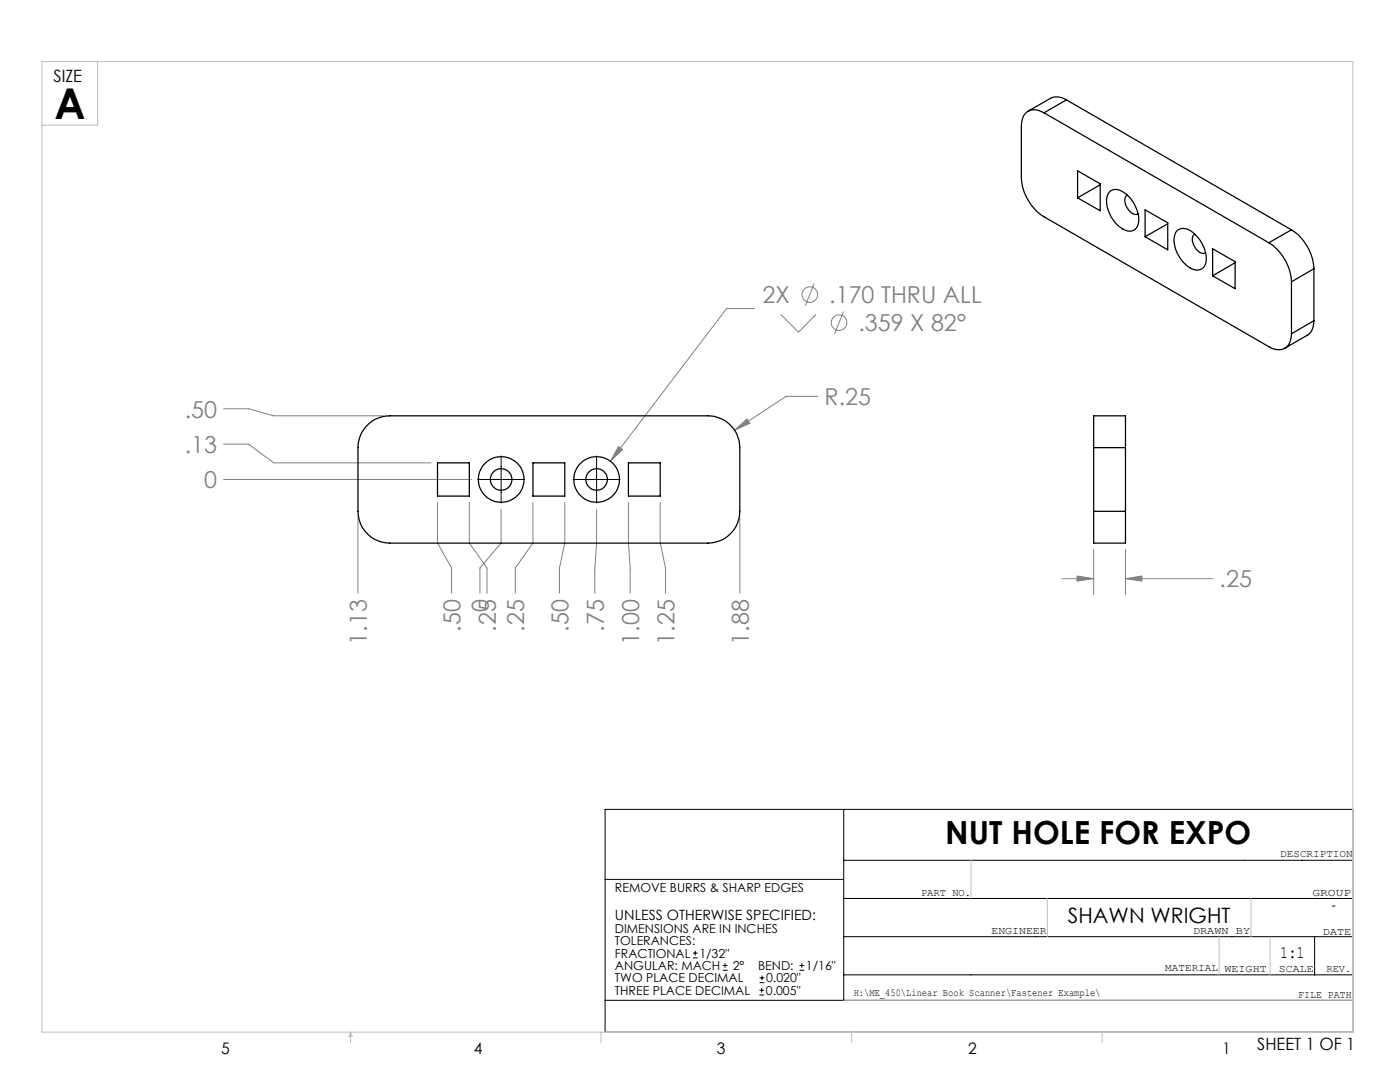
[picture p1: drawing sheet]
<svg xmlns="http://www.w3.org/2000/svg" width="279mm" height="216mm" viewBox="0 0 279 216" stroke-linecap="round" stroke-linejoin="round" font-family="sans-serif">
<g fill="none" stroke="#808080" stroke-width=".2">
<path d="M162.5 56.6l-1.8 4.4M150.6 61.6h-5.6l-23.2 30.4M155.8 62.7l3.5 3.6 3.6-3.6M163.2 79.1h-6.3l-10.3 6.7M168.3 62.2l-1.8 4.4M44.6 95.7h49.5M44.6 88.6h5l5 3.8h31.4M44.6 81.6h5l5 1.4h21.9M123.4 89.1l.8 .6-2.4 2.3zM146.6 85.8l2.5-2.2 .5 .9zM71.4 103.3v15.1M87.3 100.3v8l2.8 5v5.1"/>
<path d="M93.7 100.3v8l3.5 5v5.1M100 101.6v6.7l-4.2 5v5.1M106.4 100.3v8l-3.6 5v5.1M112.7 100.3v8l-1 5v5.1M119.1 101.6v6.7l-.4 5v5.1M125.4 100.3v8l.4 5v5.1M131.8 100.3v8l1 5v5.1M147.6 103.3v15.1M211.9 115.5h6.4M214.9 114.9l3.4 .6-3.4 .5zM218.3 109.6v9M224.6 115.5l3.3-.6v1.1z"/>
<path d="M224.6 109.6v9M224.6 115.5h17.5"/>
<circle cx="161.6" cy="58.8" r="1.56"/>
<circle cx="167.5" cy="64.4" r="1.56"/>
</g>
<g fill="none" stroke="#000" stroke-width=".2">
<path d="M95.3 95.7h9.4M100 91v9.4M114.4 95.7h9.4M119.1 91v9.4M120.8 161.5h149.2v44.5h-149.2zM120.8 175.5h47.6M168.4 179.3h101.6M168.4 161.5v38.1M168.4 171.7h101.6M120.8 199.6h149.2M138.3 191.1h.9M138.3 190.2h.9"/>
<path d="M138.7 189.7v.9M144.3 193.6h.9M144.3 192.7h.9M144.7 192.2v.9M151.6 198.5h.9M151.6 197.6h.9M151.6 196.1h.9M151.6 195.1h.9M152 197.1v.9M152.1 194.7v.9M159.6 193.6h.9M159.6 192.7h.9"/>
<path d="M160 192.2v.9M168.4 186.9h101.6M168.4 194.5h101.6M262.4 186.9v7.6"/>
</g>
<g fill="none" stroke="#c0c0c0" stroke-width=".2">
<path d="M8.4 12.3h261.6v193.7h-261.6zM19.5 12.3v12.7h-11.1M193.8 171.7v7.6M209 179.3v7.6M249.7 179.3v7.6M168.4 199.6h101.6M243.3 186.9v7.6M253.5 186.9v7.6M70 206v2.1M70 206l.3 .8h-.7zM119.9 206v2.1M170 206v2.1"/>
<path d="M220 206v2.1"/>
</g>
<path d="M146.6 85.8l3-1.3-.5-.9zM123.4 89.1l-1.6 2.9 2.4-2.3zM224.6 115.5l3.3-.6v1.1zM214.9 114.9l3.4 .6-3.4 .5z" fill="#808080"/>
<g fill="none" stroke="#000" stroke-width=".25">
<path d="M212.8 19.9a3.2 3.2 0 0 0-3.1-.3l-4.5 2.6M212.8 19.9l-4.4 2.6M212.8 19.9l44.9 26M208.4 22.5a2.82 2.82 0 0 0-4 .5l-.4 .7-.2 1.4v10.4a10 10 0 0 0 4.6 7.8l44.8 25.9a2.66 2.66 0 0 0 4.3-1.2l.2-1.4M208.4 22.5l44.8 25.9M215.1 34.1l4.5 2.6v5.4l-4.5-2.6zM219.6 36.9l-4.5 2.6M221.5 38.2a2.48 2.48 0 0 1 3.3 .5 6.9 6.9 0 0 1 2.4 5.9 1.88 1.88 0 0 1-3.2 1.1 6.9 6.9 0 0 1-3.1-6.4l.3-.6zM225 38.9a1.54 1.54 0 0 0-.3 2.2 2.36 2.36 0 0 0 2.2 1.7l.2-.1M228.5 41.9l4.5 2.5v5.4l-4.5-2.6zM233 44.7l-4.5 2.5M234.8 46.2a2.33 2.33 0 0 1 3.4 .3 6.5 6.5 0 0 1 2.4 6.2 2.03 2.03 0 0 1-3.4 .5 6.8 6.8 0 0 1-2.8-6.1z"/>
<path d="M238.4 46.7a1.74 1.74 0 0 0 0 2.4 1.83 1.83 0 0 0 2.2 1.3M242 49.6l4.5 2.6v5.4l-4.5-2.6zM246.5 52.4l-4.5 2.6M253.2 48.4a10 10 0 0 1 4.5 7.8M257.7 45.9a9.9 9.9 0 0 1 4.5 7.7M257.7 56.2v10.4M257.7 45.9l-4.5 2.5M262.2 53.6l-4.5 2.6M262.2 53.6v10.4M262.2 64a3.2 3.2 0 0 1-1.3 2.9l-4.5 2.6M262.2 64l-4.5 2.6M73.3 84.8a6.4 6.4 0 0 1 4.5-1.8h63.5a6.4 6.4 0 0 1 6.3 6.3v12.7a6.4 6.4 0 0 1-6.3 6.4h-63.5a6.4 6.4 0 0 1-6.4-6.4v-12.7a6.4 6.4 0 0 1 1.9-4.5z"/>
<path d="M87.3 92.4h6.4v6.6h-6.4zM106.4 92.4h6.3v6.6h-6.3zM125.4 92.4h6.4v6.6h-6.4zM218.3 89.3v-6.3h6.3v6.3M218.3 89.3h6.3M218.3 89.3v12.7M224.6 89.3v12.7M218.3 102v6.4h6.3v-6.4M218.3 102h6.3"/>
<circle cx="100" cy="95.7" r="2.15"/>
<circle cx="100" cy="95.7" r="4.6"/>
<circle cx="119.1" cy="95.7" r="2.15"/>
<circle cx="119.1" cy="95.7" r="4.6"/>
</g>
<text font-size="8.5" x="10.9" y="23.8">A</text>
<text font-size="6.3" x="188.7" y="168.4">NUT HOLE FOR EXPO</text>
<g font-size="4.7" fill="#808080">
<text x="152.2" y="60.5">2X</text>
<text x="165.5" y="60.5">.170 THRU ALL</text>
<text x="171.3" y="66.1">.359 X 82°</text>
<text x="36.9" y="83.3">.50</text>
<text x="164.5" y="80.8">R.25</text>
<text x="36.9" y="90.4">.13</text>
<text x="40.8" y="97.4">0</text>
<text x="243.4" y="117.2">.25</text>
<text x="97.6" y="122.2" transform="rotate(-90 97.6 122.2)">0</text>
<text x="73.2" y="128.7" transform="rotate(-90 73.2 128.7)">1.13</text>
<text x="91.9" y="126.1" transform="rotate(-90 91.9 126.1)">.50</text>
<text x="99" y="126.1" transform="rotate(-90 99 126.1)">.25</text>
<text x="104.6" y="126.1" transform="rotate(-90 104.6 126.1)">.25</text>
<text x="113.5" y="126.1" transform="rotate(-90 113.5 126.1)">.50</text>
<text x="120.5" y="126.1" transform="rotate(-90 120.5 126.1)">.75</text>
<text x="127.5" y="128.7" transform="rotate(-90 127.5 128.7)">1.00</text>
<text x="134.6" y="128.7" transform="rotate(-90 134.6 128.7)">1.25</text>
<text x="149.4" y="128.7" transform="rotate(-90 149.4 128.7)">1.88</text>
</g>
<text font-size="4.2" x="213.1" y="184.3">SHAWN WRIGHT</text>
<text font-size="3.5" x="255.5" y="191.2">1:1</text>
<g font-size="3.4">
<text x="10.7" y="16.4">SIZE</text>
<text x="250.9" y="209.5">SHEET 1 OF 1</text>
</g>
<g font-size="3.2">
<text x="44.2" y="210.4">5</text>
<text x="94.6" y="210.3">4</text>
<text x="143.1" y="210.4">3</text>
<text x="193.2" y="210.3">2</text>
<text x="244" y="210.3">1</text>
</g>
<g font-size="2.8">
<text x="122.7" y="183.6">UNLESS OTHERWISE SPECIFIED:</text>
<text x="265.7" y="181.6">-</text>
</g>
<g font-size="2.5">
<text x="122.7" y="178">REMOVE BURRS &amp; SHARP EDGES</text>
<text x="122.7" y="186.2">DIMENSIONS ARE IN INCHES</text>
<text x="122.7" y="188.6">TOLERANCES:</text>
<text x="122.7" y="191.1">FRACTIONAL</text>
<text x="139.6" y="191.1">1/32&quot;</text>
<text x="122.7" y="193.6">ANGULAR: MACH</text>
<text x="122.7" y="196">TWO PLACE DECIMAL</text>
<text x="146.2" y="193.6">2°</text>
<text x="151.3" y="193.6">BEND:</text>
<text x="152.9" y="196">0.020&quot;</text>
<text x="160.8" y="193.6">1/16&quot;</text>
<text x="122.7" y="198.5">THREE PLACE DECIMAL</text>
<text x="152.8" y="198.5">0.005&quot;</text>
</g>
<g font-size="2.1">
<text x="255.5" y="171">DESCRIPTION</text>
<text x="183.8" y="178.8">PART NO.</text>
<text x="261.9" y="178.8">GROUP</text>
<text x="197.9" y="186.4">ENGINEER</text>
<text x="238.1" y="186.4">DRAWN BY</text>
<text x="264" y="186.5">DATE</text>
<text x="232.5" y="193.8">MATERIAL</text>
<text x="244.4" y="193.9">WEIGHT</text>
<text x="255.2" y="194">SCALE</text>
<text x="264.7" y="193.9">REV.</text>
<text x="170.4" y="198.7">H:\ME_450\Linear Book Scanner\Fastener Example\</text>
<text x="259.1" y="199.1">FILE PATH</text>
</g>
</svg>
